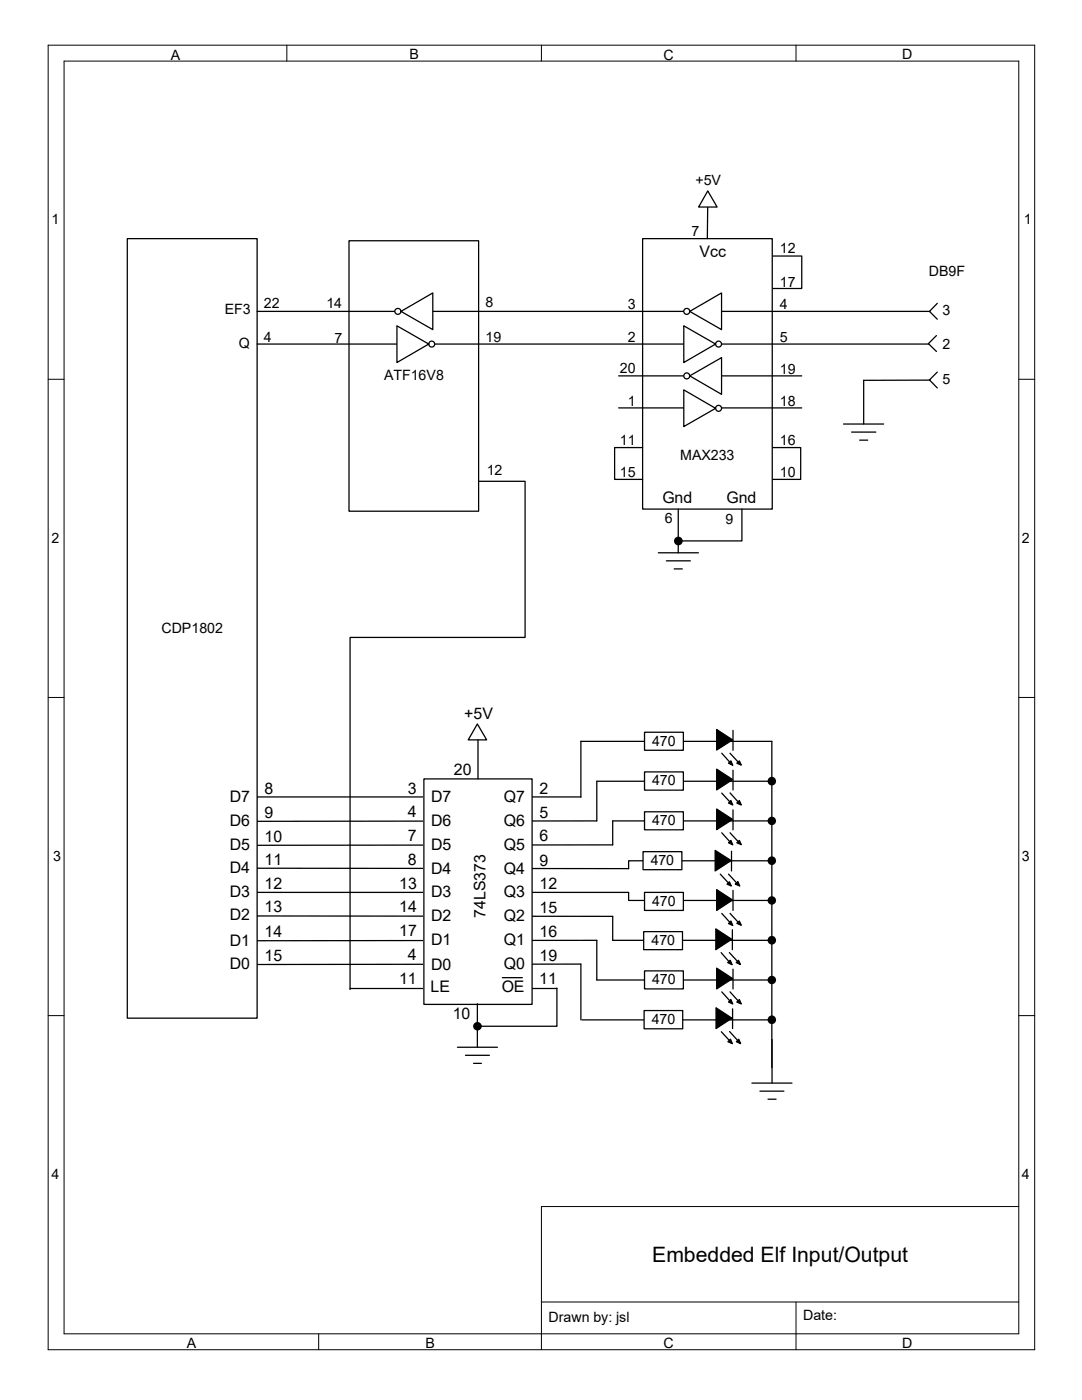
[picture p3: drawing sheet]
<svg xmlns="http://www.w3.org/2000/svg" width="216mm" height="279mm" viewBox="0 0 216 279" stroke-linecap="round" stroke-linejoin="round" font-family="sans-serif">
<g fill="none" stroke="#000" stroke-width=".2">
<path d="M9.6 9h196.9v260.4h-196.9zM12.8 12.2h190.5v254h-190.5zM57.2 9v3.2M108 9v3.2M158.8 9v3.2M9.6 75.7h3.2M203.3 75.7h3.2M9.6 139.2h3.2M203.3 139.2h3.2M9.6 202.7h3.2M203.3 202.7h3.2M108 259.8h95.3"/>
<path d="M158.8 259.8v9.6M203.3 240.8h-95.3v28.6M63.6 266.2v3.2"/>
</g>
<path d="M69.6 48h25.9v54h-25.9z" fill="#fff"/>
<path d="M69.6 48h25.9v54h-25.9zM49 159h66.9M49 173.3l76.4 .1M49 178.1h76.4M119.1 163.8l-70.1 .1M122.3 168.6l-73.3 .1M49 182.8l73.3 .1M69.8 197.3h41.3M115.9 192.4l-66.9 .1M119.1 187.7h-70.1" fill="none" stroke="#000" stroke-width=".25"/>
<path d="M84.6 155.4h21.6v45h-21.6z" fill="#fff"/>
<path d="M84.6 155.4h21.6v45h-21.6zM125.4 178.1v1.6h28.6M142.7 169.7l3.2 2-3.2 2.1zM143.7 174.5l1.6 1.6M145.4 174.5l1.5 1.6M145.5 176l.4 .8-.8-.4zM146 169.9v3.9M147.2 175.9l.4 .9-.9-.4zM154 171.8h-28.6v1.6M100.2 195.1h4" fill="none" stroke="#000" stroke-width=".25"/>
<g fill="#000">
<path d="M142.7 169.7l3.2 2-3.2 2.1zM145.5 176l.4 .8-.8-.4zM147.2 175.9l.4 .9-.9-.4z"/>
<circle cx="154" cy="179.7" r=".85"/>
<circle cx="154" cy="171.8" r=".86"/>
</g>
<path d="M128.3 170h7.8v3.6h-7.8z" fill="#fff"/>
<path d="M128.3 170h7.8v3.6h-7.8zM143 177.5l3.2 2.1-3.2 2.1zM146.3 177.7v4M119.1 195.6h34.9M122.3 187.7h31.7M144 182.3l1.6 1.7M145.7 182.3l1.5 1.7M145.8 183.8l.4 .9-.8-.4zM147 184.3l.5-.5 .4 .9z" fill="none" stroke="#000" stroke-width=".25"/>
<g fill="#000">
<path d="M143 177.5l3.2 2.1-3.2 2.1zM145.8 183.8l.4 .9-.8-.4zM147 184.3l.5-.5 .4 .9z"/>
<circle cx="154" cy="195.6" r=".85"/>
<circle cx="154" cy="187.6" r=".86"/>
</g>
<path d="M128.6 178.1h7.8v3.6h-7.8z" fill="#fff"/>
<g fill="none" stroke="#000" stroke-width=".25">
<path d="M154 155.9h-34.9v7.9M154 148h-38.1v11.1M128.6 178.1h7.8v3.6h-7.8zM154 163.8h-31.7v4.8M115.9 192.4v11.1M119.1 187.7v7.9M122.3 182.9v4.8M142.8 185.4l3.2 2.1-3.2 2zM143.9 190.1l1.5 1.8M145.2 192.1l.5-.5 .4 .9zM145.5 190.1l1.6 1.7M146.1 185.5v4"/>
<path d="M147.4 191.6l.3 .9-.8-.4zM116.1 203.5h37.9"/>
</g>
<g fill="#000">
<path d="M142.8 185.4l3.2 2.1-3.2 2zM145.2 192.1l.5-.5 .4 .9zM147.4 191.6l.3 .9-.8-.4z"/>
<circle cx="154" cy="155.9" r=".86"/>
<circle cx="154" cy="163.8" r=".85"/>
<circle cx="154" cy="203.5" r=".86"/>
</g>
<path d="M128.4 185.9h7.8v3.6h-7.8z" fill="#fff"/>
<path d="M143 161.5l3.2 2-3.2 2.1zM144 166.2l1.6 1.7M145.7 166.2l1.5 1.7M145.8 167.7l.4 .9-.8-.4zM146.3 161.6v4M147 168.2l.5-.5 .4 .9zM128.4 185.9h7.8v3.6h-7.8z" fill="none" stroke="#000" stroke-width=".25"/>
<path d="M143 161.5l3.2 2-3.2 2.1zM145.8 167.7l.4 .9-.8-.4zM147 168.2l.5-.5 .4 .9z" fill="#000"/>
<path d="M128.6 162h7.8v3.6h-7.8z" fill="#fff"/>
<path d="M143 153.5l3.2 2.1-3.2 2zM144 158.3l1.6 1.7M145.7 158.2l1.5 1.8M145.8 159.8l.4 .9-.8-.4zM146.3 153.7v3.9M147.5 159.8l.4 .9-.9-.4zM128.6 162h7.8v3.6h-7.8z" fill="none" stroke="#000" stroke-width=".25"/>
<path d="M143 153.5l3.2 2.1-3.2 2zM145.8 159.8l.4 .9-.8-.4zM147.5 159.8l.4 .9-.9-.4z" fill="#000"/>
<path d="M128.6 154.1h7.8v3.6h-7.8z" fill="#fff"/>
<path d="M128.6 154.1h7.8v3.6h-7.8zM143 145.6l3.2 2.1-3.2 2zM144 150.3l1.6 1.8M145.7 150.3l1.5 1.7M145.8 151.8l.4 .9-.8-.4zM146.3 145.8v3.9M147 152.3l.5-.5 .4 .9z" fill="none" stroke="#000" stroke-width=".25"/>
<path d="M143 145.6l3.2 2.1-3.2 2zM145.8 151.8l.4 .9-.8-.4zM147 152.3l.5-.5 .4 .9z" fill="#000"/>
<path d="M128.6 146.1h7.8v3.6h-7.8z" fill="#fff"/>
<path d="M128.6 146.1h7.8v3.6h-7.8zM143 193.2l3.2 2.1-3.2 2.1zM144 198l1.6 1.7M145.7 198l1.5 1.7M145.8 199.5l.4 .9-.8-.4zM146.3 193.4v4M147.5 199.5l.4 .9-.9-.4z" fill="none" stroke="#000" stroke-width=".25"/>
<path d="M143 193.2l3.2 2.1-3.2 2.1zM145.8 199.5l.4 .9-.8-.4zM147.5 199.5l.4 .9-.9-.4z" fill="#000"/>
<path d="M128.6 193.8h7.8v3.6h-7.8z" fill="#fff"/>
<path d="M128.6 193.8h7.8v3.6h-7.8zM142.9 201.1l3.1 2.1-3.1 2.1zM143.9 205.9l1.6 1.7M145.6 205.9l1.6 1.7M145.8 207.4l.3 .9-.9-.4zM146.2 201.3v4M147.4 207.4l.4 .9-.9-.4z" fill="none" stroke="#000" stroke-width=".25"/>
<path d="M142.9 201.1l3.1 2.1-3.1 2.1zM145.8 207.4l.3 .9-.9-.4zM147.4 207.4l.4 .9-.9-.4z" fill="#000"/>
<path d="M128.5 201.7h7.7v3.6h-7.7z" fill="#fff"/>
<path d="M154 148v65.1M128.5 201.7h7.7v3.6h-7.7zM150 216.2h8M151.6 217.8h4.8M153.2 219.4h1.7M154.1 207.4v8.8" fill="none" stroke="#000" stroke-width=".25"/>
<path d="M95.2 144.5l1.9 3.2h-3.7z" fill="#fff"/>
<path d="M95.2 144.5l1.9 3.2h-3.7zM95.4 147.7v7.7M111.1 197.2v7.6h-15.9M91.3 209h8M92.9 210.6h4.8M94.5 212.2h1.6M95.2 200.3v8.7" fill="none" stroke="#000" stroke-width=".25"/>
<circle cx="95.3" cy="204.8" r=".86" fill="#000"/>
<path d="M25.4 47.6h25.9v155.6h-25.9z" fill="#fff"/>
<path d="M25.4 47.6h25.9v155.6h-25.9zM172.3 75.9v8.7M185.6 75.9h-13.3M186.9 67l-1.6 1.6 1.6 1.5M187 60.5l-1.5 1.6 1.5 1.6M187 74.3l-1.5 1.5 1.5 1.6M168.3 84.6h8M169.9 86.2h4.9M171.5 87.8h1.6" fill="none" stroke="#000" stroke-width=".25"/>
<path d="M128.2 47.6h25.9v54h-25.9z" fill="#fff"/>
<path d="M128.2 47.6h25.9v54h-25.9zM141.2 40.3l-.1 7.3" fill="none" stroke="#000" stroke-width=".25"/>
<path d="M141.2 38.1l1.9 3.2h-3.7z" fill="#fff"/>
<path d="M141.2 38.1l1.9 3.2h-3.7zM154.2 51.1h5.8v6.5h-5.8M123.4 81.4h36.6M128.2 89.3h-5.6v6.4h5.6M154.2 89.3h5.6v6.4h-5.6M131.4 110.3h8M133 111.9h4.8M134.5 113.5h1.6M135.3 101.6v8.7M148 101.6v6.3h-12.7" fill="none" stroke="#000" stroke-width=".25"/>
<circle cx="135.4" cy="108" r=".87" fill="#000"/>
<path d="M136.4 77.8l6.4 3.7-6.4 3.6z" fill="#fff"/>
<path d="M136.4 77.8l6.4 3.7-6.4 3.6z" fill="none" stroke="#000" stroke-width=".25"/>
<circle cx="143.4" cy="81.5" r=".59" fill="#fff"/>
<g fill="none" stroke="#000" stroke-width=".25">
<path d="M123.4 75h36.6"/>
<circle cx="143.4" cy="81.5" r=".59"/>
</g>
<path d="M137.6 75l6.4-3.6v7.3z" fill="#fff"/>
<path d="M137.6 75l6.4-3.6v7.3z" fill="none" stroke="#000" stroke-width=".25"/>
<circle cx="137" cy="75" r=".59" fill="#fff"/>
<g fill="none" stroke="#000" stroke-width=".25">
<path d="M51.3 62.1h134.2M95.5 96.1h9.3v31.1h-35v70.3"/>
<circle cx="137" cy="75" r=".59"/>
</g>
<circle cx="79.4" cy="62.1" r=".6" fill="#fff"/>
<circle cx="79.4" cy="62.1" r=".6" fill="none" stroke="#000" stroke-width=".25"/>
<path d="M80 62.1l6.4-3.6v7.3z" fill="#fff"/>
<path d="M51.3 68.7h134M80 62.1l6.4-3.6v7.3z" fill="none" stroke="#000" stroke-width=".25"/>
<circle cx="86.1" cy="68.7" r=".59" fill="#fff"/>
<circle cx="86.1" cy="68.7" r=".59" fill="none" stroke="#000" stroke-width=".25"/>
<path d="M79.2 65l6.4 3.7-6.4 3.6z" fill="#fff"/>
<path d="M79.2 65l6.4 3.7-6.4 3.6z" fill="none" stroke="#000" stroke-width=".25"/>
<path d="M137.6 62.1l6.4-3.6v7.3z" fill="#fff"/>
<path d="M137.6 62.1l6.4-3.6v7.3z" fill="none" stroke="#000" stroke-width=".25"/>
<circle cx="137" cy="62.1" r=".59" fill="#fff"/>
<circle cx="137" cy="62.1" r=".59" fill="none" stroke="#000" stroke-width=".25"/>
<path d="M136.4 65l6.4 3.7-6.4 3.6z" fill="#fff"/>
<path d="M136.4 65l6.4 3.7-6.4 3.6z" fill="none" stroke="#000" stroke-width=".25"/>
<circle cx="143.4" cy="68.7" r=".59" fill="#fff"/>
<circle cx="143.4" cy="68.7" r=".59" fill="none" stroke="#000" stroke-width=".25"/>
<text font-size="4.2" x="130.1" y="251.9">Embedded Elf Input/Output</text>
<g font-size="3.2">
<text x="139.6" y="51.3">Vcc</text>
<text x="132.2" y="100.3">Gnd</text>
<text x="145" y="100.3">Gnd</text>
<text x="92.6" y="143.5">+5V</text>
<text x="90.6" y="154.7">20</text>
<text x="45.8" y="160">D7</text>
<text x="52.8" y="158.5">8</text>
<text x="81.4" y="158.4">3</text>
<text x="86" y="160.1">D7</text>
<text x="100.5" y="160">Q7</text>
<text x="107.7" y="158.5">2</text>
<text x="45.8" y="164.8">D6</text>
<text x="52.8" y="163.2">9</text>
<text x="52.8" y="168">10</text>
<text x="81.4" y="163">4</text>
<text x="81.4" y="167.8">7</text>
<text x="86" y="164.8">D6</text>
<text x="100.5" y="164.8">Q6</text>
<text x="107.7" y="163.2">5</text>
<text x="107.7" y="167.9">6</text>
<text x="45.8" y="169.7">D5</text>
<text x="52.8" y="172.6">11</text>
<text x="81.4" y="172.7">8</text>
<text x="86" y="169.6">D5</text>
<text x="100.5" y="169.6">Q5</text>
<text x="107.7" y="172.8">9</text>
<text x="45.8" y="174.2">D4</text>
<text x="45.8" y="179">D3</text>
<text x="52.8" y="177.4">12</text>
<text x="79.7" y="177.3">13</text>
<text x="86" y="174.4">D4</text>
<text x="86" y="179.1">D3</text>
<text x="100.5" y="174.3">Q4</text>
<text x="100.5" y="179">Q3</text>
<text x="107.7" y="177.4">12</text>
<text x="45.8" y="183.6">D2</text>
<text x="52.8" y="182.1">13</text>
<text x="79.7" y="182.1">14</text>
<text x="86" y="183.9">D2</text>
<text x="96.9" y="183.1" transform="rotate(-90 96.9 183.1)">74LS373</text>
<text x="100.5" y="183.8">Q2</text>
<text x="107.7" y="182.2">15</text>
<text x="45.8" y="188.7">D1</text>
<text x="52.8" y="187">14</text>
<text x="52.8" y="191.8">15</text>
<text x="79.7" y="186.9">17</text>
<text x="81.4" y="191.6">4</text>
<text x="86" y="188.6">D1</text>
<text x="100.5" y="188.6">Q1</text>
<text x="107.7" y="186.9">16</text>
<text x="107.7" y="191.7">19</text>
<text x="45.8" y="193.5">D0</text>
<text x="79.6" y="196.3">11</text>
<text x="86" y="193.5">D0</text>
<text x="100.1" y="198">OE</text>
<text x="100.5" y="193.3">Q0</text>
<text x="107.6" y="196.5">11</text>
<text x="85.9" y="198">LE</text>
<text x="90.3" y="203.4">10</text>
</g>
<g font-size="2.8">
<text x="34.1" y="11.9">A</text>
<text x="81.7" y="11.9">B</text>
<text x="132.4" y="11.9">C</text>
<text x="180" y="11.9">D</text>
<text x="138.8" y="37">+5V</text>
<text x="10.2" y="44.8">1</text>
<text x="138" y="47">7</text>
<text x="204.3" y="44.8">1</text>
<text x="155.6" y="50.6">12</text>
<text x="155.6" y="57.2">17</text>
<text x="185.3" y="55">DB9F</text>
<text x="44.8" y="62.7">EF3</text>
<text x="52.7" y="61.4">22</text>
<text x="65.2" y="61.5">14</text>
<text x="96.9" y="61.3">8</text>
<text x="125.3" y="61.7">3</text>
<text x="155.6" y="61.7">4</text>
<text x="188.1" y="62.9">3</text>
<text x="47.6" y="69.5">Q</text>
<text x="52.7" y="68.3">4</text>
<text x="66.7" y="68.5">7</text>
<text x="96.9" y="68.2">19</text>
<text x="125.3" y="68.3">2</text>
<text x="155.6" y="68.2">5</text>
<text x="188.1" y="69.6">2</text>
<text x="76.6" y="75.9">ATF16V8</text>
<text x="123.7" y="74.5">20</text>
<text x="155.6" y="74.6">19</text>
<text x="188.1" y="76.6">5</text>
<text x="125.3" y="81">1</text>
<text x="155.6" y="81.1">18</text>
<text x="123.7" y="88.9">11</text>
<text x="155.6" y="88.9">16</text>
<text x="97.1" y="94.8">12</text>
<text x="123.7" y="95.3">15</text>
<text x="135.7" y="91.8">MAX233</text>
<text x="155.6" y="95.3">10</text>
<text x="132.6" y="104.4">6</text>
<text x="144.7" y="104.5">9</text>
<text x="10.2" y="108.3">2</text>
<text x="203.9" y="108.3">2</text>
<text x="32.3" y="126.3">CDP1802</text>
<text x="130.1" y="148.8">470</text>
<text x="130.1" y="156.7">470</text>
<text x="130.1" y="164.7">470</text>
<text x="10.6" y="171.8">3</text>
<text x="129.8" y="172.6">470</text>
<text x="203.9" y="171.8">3</text>
<text x="130.1" y="180.8">470</text>
<text x="130" y="188.6">470</text>
<text x="130.1" y="196.4">470</text>
<text x="130" y="204.3">470</text>
<text x="10.2" y="235.3">4</text>
<text x="203.9" y="235.3">4</text>
<text x="109.5" y="263.9">Drawn by: jsl</text>
<text x="160.3" y="263.5">Date:</text>
<text x="37.3" y="269.1">A</text>
<text x="84.9" y="269.1">B</text>
<text x="132.4" y="269.1">C</text>
<text x="180" y="269.1">D</text>
</g>
</svg>
